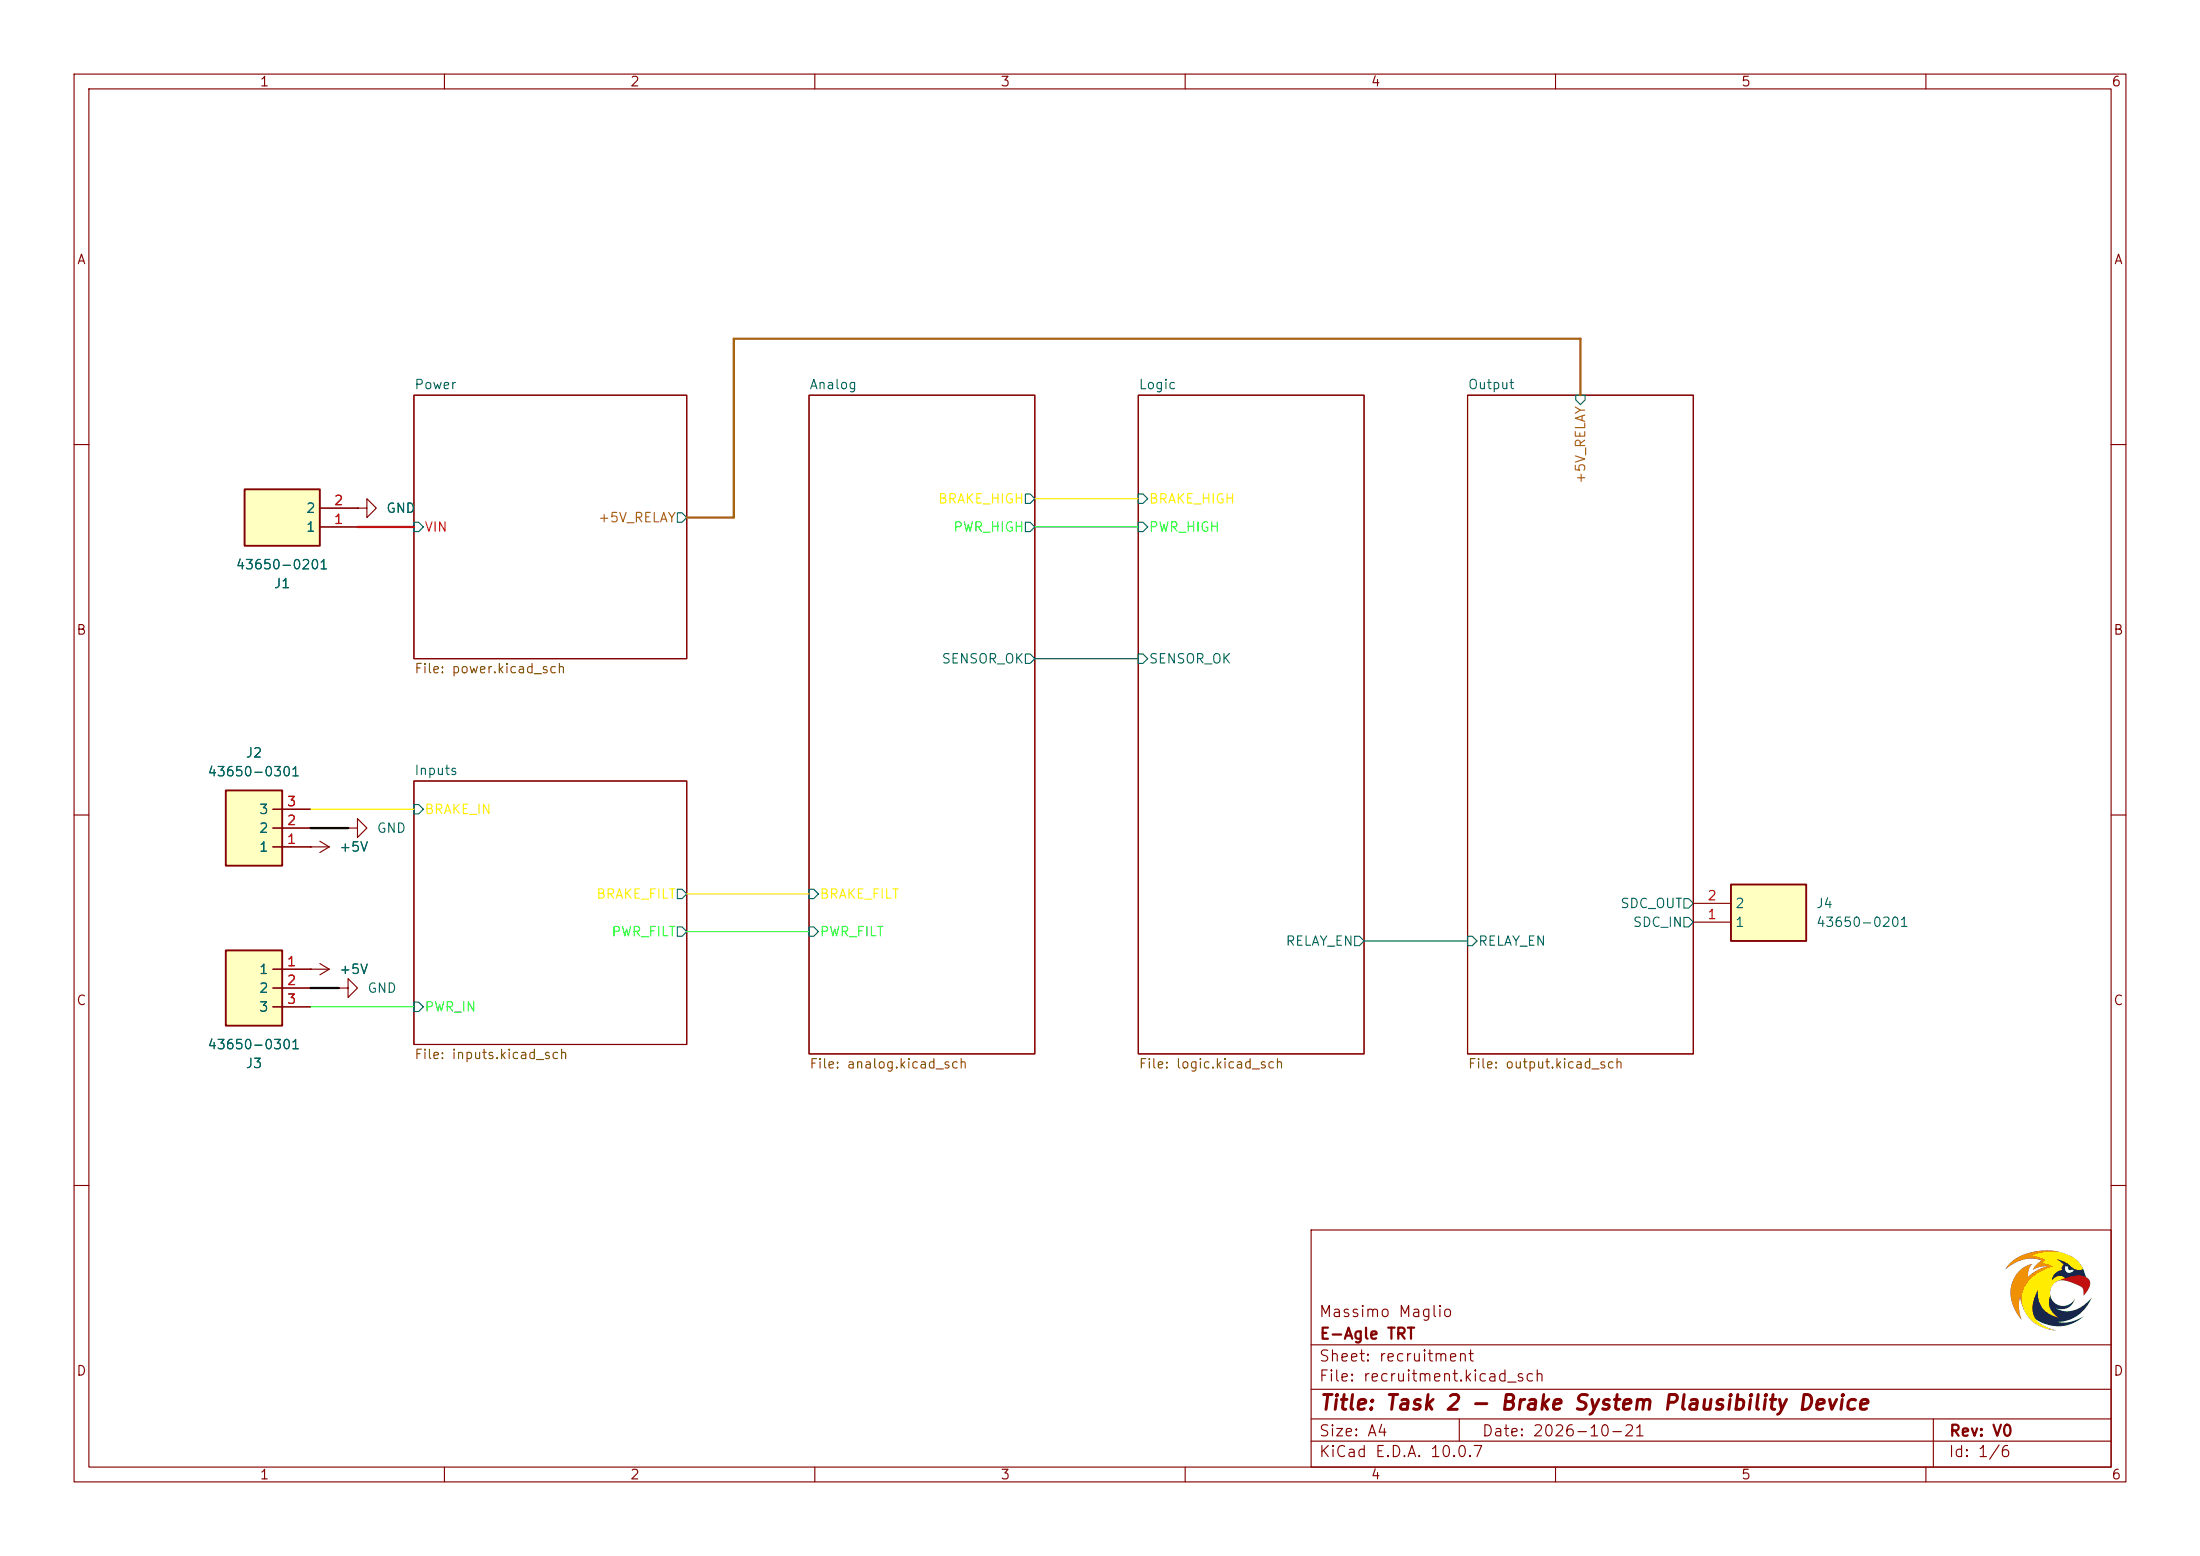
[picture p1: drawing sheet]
(kicad_sch
 (version 20260306)
 (generator "eeschema")
 (generator_version "10.0")
 (paper "A4")
 (title_block
  (title "Task 2 - Brake System Plausibility Device")
  (date "2026-10-21")
  (rev "V0")
  (company "E-Agle TRT")
  (comment 1 "Massimo Maglio"))
 (lib_symbols
  (symbol "43650-0301_1" (exclude_from_sim no) (in_bom yes) (on_board yes)
   (in_pos_files yes)
   (duplicate_pin_numbers_are_jumpers no)
   (property "Reference" "J2" (at 20.32 -1.27 90) (show_name no) (do_not_autoplace no) (effects (font (size 1.27 1.27))))
   (property "Value" "43650-0301" (at 17.78 -1.27 90) (show_name no) (do_not_autoplace no) (effects (font (size 1.27 1.27))))
   (property "Footprint" "43650-03YY" (at 16.51 -94.92 0) (show_name no) (do_not_autoplace no) (hide yes) (effects (font (size 1.27 1.27)) (justify left top)))
   (property "Datasheet" "https://www.molex.com/pdm_docs/sd/436500200_sd.pdf" (at 16.51 -194.92 0) (show_name no) (do_not_autoplace no) (hide yes) (effects (font (size 1.27 1.27)) (justify left top)))
   (property "Description" "Micro-Fit 3.0 Right-Angle Header, 3.00mm Pitch, Single Row, 3 Circuits, with Snap-in Plastic Peg PCB Lock, Glow-Wire Capable, Black" (at 0 0 0) (show_name no) (do_not_autoplace no) (hide yes) (effects (font (size 1.27 1.27))))
   (property "Height" "9.9" (at 16.51 -394.92 0) (show_name no) (do_not_autoplace no) (hide yes) (effects (font (size 1.27 1.27)) (justify left top)))
   (property "Mouser Part Number" "538-43650-0301" (at 16.51 -494.92 0) (show_name no) (do_not_autoplace no) (hide yes) (effects (font (size 1.27 1.27)) (justify left top)))
   (property "Mouser Price/Stock" "https://www.mouser.co.uk/ProductDetail/Molex/43650-0301?qs=g09wx6CSrvwrZKNaCFqM9g%3D%3D" (at 16.51 -594.92 0) (show_name no) (do_not_autoplace no) (hide yes) (effects (font (size 1.27 1.27)) (justify left top)))
   (property "Manufacturer_Name" "Molex" (at 16.51 -694.92 0) (show_name no) (do_not_autoplace no) (hide yes) (effects (font (size 1.27 1.27)) (justify left top)))
   (property "Manufacturer_Part_Number" "43650-0301" (at 16.51 -794.92 0) (show_name no) (do_not_autoplace no) (hide yes) (effects (font (size 1.27 1.27)) (justify left top)))
   (symbol "43650-0301_1_1_1"
    (rectangle (start 5.08 2.54) (end 15.24 -5.08) (stroke (width 0.254) (type default)) (fill (type background)))
    (pin passive line (at 7.62 -8.89 90) (length 5.08) (name "1" (effects (font (size 1.27 1.27)))) (number "1" (effects (font (size 1.27 1.27)))))
    (pin passive line (at 10.16 -8.89 90) (length 5.08) (name "2" (effects (font (size 1.27 1.27)))) (number "2" (effects (font (size 1.27 1.27)))))
    (pin passive line (at 12.7 -8.89 90) (length 5.08) (name "3" (effects (font (size 1.27 1.27)))) (number "3" (effects (font (size 1.27 1.27))))))
   (embedded_fonts no))
  (symbol "43650-0301_2" (exclude_from_sim no) (in_bom yes) (on_board yes)
   (in_pos_files yes)
   (duplicate_pin_numbers_are_jumpers no)
   (property "Reference" "J2" (at 20.32 -1.27 90) (show_name no) (do_not_autoplace no) (effects (font (size 1.27 1.27))))
   (property "Value" "43650-0301" (at 17.78 -1.27 90) (show_name no) (do_not_autoplace no) (effects (font (size 1.27 1.27))))
   (property "Footprint" "43650-03YY" (at 16.51 -94.92 0) (show_name no) (do_not_autoplace no) (hide yes) (effects (font (size 1.27 1.27)) (justify left top)))
   (property "Datasheet" "https://www.molex.com/pdm_docs/sd/436500200_sd.pdf" (at 16.51 -194.92 0) (show_name no) (do_not_autoplace no) (hide yes) (effects (font (size 1.27 1.27)) (justify left top)))
   (property "Description" "Micro-Fit 3.0 Right-Angle Header, 3.00mm Pitch, Single Row, 3 Circuits, with Snap-in Plastic Peg PCB Lock, Glow-Wire Capable, Black" (at 0 0 0) (show_name no) (do_not_autoplace no) (hide yes) (effects (font (size 1.27 1.27))))
   (property "Height" "9.9" (at 16.51 -394.92 0) (show_name no) (do_not_autoplace no) (hide yes) (effects (font (size 1.27 1.27)) (justify left top)))
   (property "Mouser Part Number" "538-43650-0301" (at 16.51 -494.92 0) (show_name no) (do_not_autoplace no) (hide yes) (effects (font (size 1.27 1.27)) (justify left top)))
   (property "Mouser Price/Stock" "https://www.mouser.co.uk/ProductDetail/Molex/43650-0301?qs=g09wx6CSrvwrZKNaCFqM9g%3D%3D" (at 16.51 -594.92 0) (show_name no) (do_not_autoplace no) (hide yes) (effects (font (size 1.27 1.27)) (justify left top)))
   (property "Manufacturer_Name" "Molex" (at 16.51 -694.92 0) (show_name no) (do_not_autoplace no) (hide yes) (effects (font (size 1.27 1.27)) (justify left top)))
   (property "Manufacturer_Part_Number" "43650-0301" (at 16.51 -794.92 0) (show_name no) (do_not_autoplace no) (hide yes) (effects (font (size 1.27 1.27)) (justify left top)))
   (symbol "43650-0301_2_1_1"
    (rectangle (start 5.08 2.54) (end 15.24 -5.08) (stroke (width 0.254) (type default)) (fill (type background)))
    (pin passive line (at 7.62 -8.89 90) (length 5.08) (name "1" (effects (font (size 1.27 1.27)))) (number "1" (effects (font (size 1.27 1.27)))))
    (pin passive line (at 10.16 -8.89 90) (length 5.08) (name "2" (effects (font (size 1.27 1.27)))) (number "2" (effects (font (size 1.27 1.27)))))
    (pin passive line (at 12.7 -8.89 90) (length 5.08) (name "3" (effects (font (size 1.27 1.27)))) (number "3" (effects (font (size 1.27 1.27))))))
   (embedded_fonts no))
  (symbol "SamacSys:43650-0201" (exclude_from_sim no) (in_bom yes) (on_board yes)
   (in_pos_files yes)
   (duplicate_pin_numbers_are_jumpers no)
   (property "Reference" "J" (at 16.51 7.62 0) (show_name no) (do_not_autoplace no) (effects (font (size 1.27 1.27)) (justify left top)))
   (property "Value" "43650-0201" (at 16.51 5.08 0) (show_name no) (do_not_autoplace no) (effects (font (size 1.27 1.27)) (justify left top)))
   (property "Footprint" "43650-02(00,01,02)" (at 16.51 -94.92 0) (show_name no) (do_not_autoplace no) (hide yes) (effects (font (size 1.27 1.27)) (justify left top)))
   (property "Datasheet" "https://www.molex.com/pdm_docs/sd/436500200_sd.pdf" (at 16.51 -194.92 0) (show_name no) (do_not_autoplace no) (hide yes) (effects (font (size 1.27 1.27)) (justify left top)))
   (property "Description" "Micro-Fit 3.0 Right-Angle Header, 3.00mm Pitch, Single Row, 2 Circuits, with Snap-in Plastic Peg PCB Lock, Glow-Wire Capable, Black" (at 0 0 0) (show_name no) (do_not_autoplace no) (hide yes) (effects (font (size 1.27 1.27))))
   (property "Height" "5.57" (at 16.51 -394.92 0) (show_name no) (do_not_autoplace no) (hide yes) (effects (font (size 1.27 1.27)) (justify left top)))
   (property "Mouser Part Number" "538-43650-0201" (at 16.51 -494.92 0) (show_name no) (do_not_autoplace no) (hide yes) (effects (font (size 1.27 1.27)) (justify left top)))
   (property "Mouser Price/Stock" "https://www.mouser.co.uk/ProductDetail/Molex/43650-0201?qs=HlEFOAM0q6XDqOKWr68Eiw%3D%3D" (at 16.51 -594.92 0) (show_name no) (do_not_autoplace no) (hide yes) (effects (font (size 1.27 1.27)) (justify left top)))
   (property "Manufacturer_Name" "Molex" (at 16.51 -694.92 0) (show_name no) (do_not_autoplace no) (hide yes) (effects (font (size 1.27 1.27)) (justify left top)))
   (property "Manufacturer_Part_Number" "43650-0201" (at 16.51 -794.92 0) (show_name no) (do_not_autoplace no) (hide yes) (effects (font (size 1.27 1.27)) (justify left top)))
   (symbol "43650-0201_1_1"
    (rectangle (start 5.08 2.54) (end 15.24 -5.08) (stroke (width 0.254) (type default)) (fill (type background)))
    (pin passive line (at 0 -2.54 0) (length 5.08) (name "1" (effects (font (size 1.27 1.27)))) (number "1" (effects (font (size 1.27 1.27)))))
    (pin passive line (at 0 0 0) (length 5.08) (name "2" (effects (font (size 1.27 1.27)))) (number "2" (effects (font (size 1.27 1.27))))))
   (embedded_fonts no))
  (symbol "power:+5V"
   (power global)
   (pin_numbers (hide yes))
   (pin_names
    (offset 0) (hide yes)) (exclude_from_sim no) (in_bom yes) (on_board yes)
   (in_pos_files yes)
   (duplicate_pin_numbers_are_jumpers no)
   (property "Reference" "#PWR" (at 0 -3.81 0) (show_name no) (do_not_autoplace no) (hide yes) (effects (font (size 1.27 1.27))))
   (property "Value" "+5V" (at 0 3.556 0) (show_name no) (do_not_autoplace no) (effects (font (size 1.27 1.27))))
   (property "Footprint" "" (at 0 0 0) (show_name no) (do_not_autoplace no) (hide yes) (effects (font (size 1.27 1.27))))
   (property "Datasheet" "" (at 0 0 0) (show_name no) (do_not_autoplace no) (hide yes) (effects (font (size 1.27 1.27))))
   (property "Description" "Power symbol creates a global label with name \"+5V\"" (at 0 0 0) (show_name no) (do_not_autoplace no) (hide yes) (effects (font (size 1.27 1.27))))
   (symbol "+5V_0_1"
    (polyline (pts (xy -0.762 1.27) (xy 0 2.54)) (stroke (width 0) (type default)) (fill (type none)))
    (polyline (pts (xy 0 2.54) (xy 0.762 1.27)) (stroke (width 0) (type default)) (fill (type none)))
    (polyline (pts (xy 0 0) (xy 0 2.54)) (stroke (width 0) (type default)) (fill (type none))))
   (symbol "+5V_1_1"
    (pin power_in line (at 0 0 90) (length 0) (name "" (effects (font (size 1.27 1.27)))) (number "1" (effects (font (size 1.27 1.27))))))
   (embedded_fonts no))
  (symbol "power:GND"
   (power global)
   (pin_numbers (hide yes))
   (pin_names
    (offset 0) (hide yes)) (exclude_from_sim no) (in_bom yes) (on_board yes)
   (in_pos_files yes)
   (duplicate_pin_numbers_are_jumpers no)
   (property "Reference" "#PWR" (at 0 -6.35 0) (show_name no) (do_not_autoplace no) (hide yes) (effects (font (size 1.27 1.27))))
   (property "Value" "GND" (at 0 -3.81 0) (show_name no) (do_not_autoplace no) (effects (font (size 1.27 1.27))))
   (property "Footprint" "" (at 0 0 0) (show_name no) (do_not_autoplace no) (hide yes) (effects (font (size 1.27 1.27))))
   (property "Datasheet" "" (at 0 0 0) (show_name no) (do_not_autoplace no) (hide yes) (effects (font (size 1.27 1.27))))
   (property "Description" "Power symbol creates a global label with name \"GND\" , ground" (at 0 0 0) (show_name no) (do_not_autoplace no) (hide yes) (effects (font (size 1.27 1.27))))
   (symbol "GND_0_1"
    (polyline (pts (xy 0 0) (xy 0 -1.27) (xy 1.27 -1.27) (xy 0 -2.54) (xy -1.27 -1.27) (xy 0 -1.27)) (stroke (width 0) (type default)) (fill (type none))))
   (symbol "GND_1_1"
    (pin power_in line (at 0 0 270) (length 0) (name "" (effects (font (size 1.27 1.27)))) (number "1" (effects (font (size 1.27 1.27))))))
   (embedded_fonts no)))
 (wire
  (pts (xy 41.91 109.22) (xy 55.88 109.22))
  (stroke (width 0) (type default)))
 (wire
  (pts (xy 48.26 71.12) (xy 55.88 71.12))
  (stroke (width 0) (type default)))
 (wire
  (pts (xy 92.71 69.85) (xy 99.06 69.85))
  (stroke (width 0) (type default)))
 (wire
  (pts (xy 139.7 88.9) (xy 153.67 88.9))
  (stroke (width 0) (type default)))
 (wire
  (pts (xy 139.7 71.12) (xy 153.67 71.12))
  (stroke (width 0) (type default)))
 (wire
  (pts (xy 41.91 111.76) (xy 46.99 111.76))
  (stroke (width 0) (type default)))
 (wire
  (pts (xy 213.36 45.72) (xy 213.36 53.34))
  (stroke (width 0) (type default)))
 (wire
  (pts (xy 92.71 120.65) (xy 109.22 120.65))
  (stroke (width 0) (type default)))
 (wire
  (pts (xy 99.06 69.85) (xy 99.06 45.72))
  (stroke (width 0) (type default)))
 (wire
  (pts (xy 41.91 135.89) (xy 55.88 135.89))
  (stroke (width 0) (type default)))
 (wire
  (pts (xy 184.15 127) (xy 198.12 127))
  (stroke (width 0) (type default)))
 (wire
  (pts (xy 92.71 125.73) (xy 109.22 125.73))
  (stroke (width 0) (type default)))
 (wire
  (pts (xy 99.06 45.72) (xy 213.36 45.72))
  (stroke (width 0) (type default)))
 (wire
  (pts (xy 139.7 67.31) (xy 153.67 67.31))
  (stroke (width 0) (type default)))
 (wire
  (pts (xy 41.91 133.35) (xy 45.72 133.35))
  (stroke (width 0) (type default)))
 (symbol
  (lib_id "power:+5V")
  (at 41.91 130.81 270)
  (unit 1)
  (body_style 1)
  (exclude_from_sim no)
  (in_bom yes)
  (on_board yes)
  (in_pos_files yes)
  (dnp no)
  (fields_autoplaced yes)
  (property "Reference" "#PWR067" (at 38.1 130.81 0) (hide yes) (show_name no) (do_not_autoplace no) (effects (font (size 1.27 1.27))))
  (property "Value" "+5V" (at 45.72 130.8099 90) (show_name no) (do_not_autoplace no) (effects (font (size 1.27 1.27)) (justify left)))
  (property "Footprint" "" (at 41.91 130.81 0) (hide yes) (show_name no) (do_not_autoplace no) (effects (font (size 1.27 1.27))))
  (property "Datasheet" "" (at 41.91 130.81 0) (hide yes) (show_name no) (do_not_autoplace no) (effects (font (size 1.27 1.27))))
  (property "Description" "Power symbol creates a global label with name \"+5V\"" (at 41.91 130.81 0) (hide yes) (show_name no) (do_not_autoplace no) (effects (font (size 1.27 1.27))))
  (pin "1"))
 (symbol
  (lib_id "power:GND")
  (at 45.72 133.35 90)
  (unit 1)
  (body_style 1)
  (exclude_from_sim no)
  (in_bom yes)
  (on_board yes)
  (in_pos_files yes)
  (dnp no)
  (fields_autoplaced yes)
  (property "Reference" "#PWR03" (at 52.07 133.35 0) (hide yes) (show_name no) (do_not_autoplace no) (effects (font (size 1.27 1.27))))
  (property "Value" "GND" (at 49.53 133.3499 90) (show_name no) (do_not_autoplace no) (effects (font (size 1.27 1.27)) (justify right)))
  (property "Footprint" "" (at 45.72 133.35 0) (hide yes) (show_name no) (do_not_autoplace no) (effects (font (size 1.27 1.27))))
  (property "Datasheet" "" (at 45.72 133.35 0) (hide yes) (show_name no) (do_not_autoplace no) (effects (font (size 1.27 1.27))))
  (property "Description" "Power symbol creates a global label with name \"GND\" , ground" (at 45.72 133.35 0) (hide yes) (show_name no) (do_not_autoplace no) (effects (font (size 1.27 1.27))))
  (pin "1"))
 (symbol
  (lib_id "power:GND")
  (at 48.26 68.58 90)
  (unit 1)
  (body_style 1)
  (exclude_from_sim no)
  (in_bom yes)
  (on_board yes)
  (in_pos_files yes)
  (dnp no)
  (fields_autoplaced yes)
  (property "Reference" "#PWR01" (at 54.61 68.58 0) (hide yes) (show_name no) (do_not_autoplace no) (effects (font (size 1.27 1.27))))
  (property "Value" "GND" (at 52.07 68.5799 90) (show_name no) (do_not_autoplace no) (effects (font (size 1.27 1.27)) (justify right)))
  (property "Footprint" "" (at 48.26 68.58 0) (hide yes) (show_name no) (do_not_autoplace no) (effects (font (size 1.27 1.27))))
  (property "Datasheet" "" (at 48.26 68.58 0) (hide yes) (show_name no) (do_not_autoplace no) (effects (font (size 1.27 1.27))))
  (property "Description" "Power symbol creates a global label with name \"GND\" , ground" (at 48.26 68.58 0) (hide yes) (show_name no) (do_not_autoplace no) (effects (font (size 1.27 1.27))))
  (pin "1"))
 (symbol
  (lib_name "43650-0301_1")
  (lib_id "SamacSys:43650-0301")
  (at 33.02 121.92 90)
  (unit 1)
  (body_style 1)
  (exclude_from_sim no)
  (in_bom yes)
  (on_board yes)
  (in_pos_files yes)
  (dnp no)
  (fields_autoplaced yes)
  (property "Reference" "J2" (at 34.29 101.6 90) (show_name no) (do_not_autoplace no) (effects (font (size 1.27 1.27))))
  (property "Value" "43650-0301" (at 34.29 104.14 90) (show_name no) (do_not_autoplace no) (effects (font (size 1.27 1.27))))
  (property "Footprint" "43650-03YY" (at 127.94 105.41 0) (hide yes) (show_name no) (do_not_autoplace no) (effects (font (size 1.27 1.27)) (justify left top)))
  (property "Datasheet" "https://www.molex.com/pdm_docs/sd/436500200_sd.pdf" (at 227.94 105.41 0) (hide yes) (show_name no) (do_not_autoplace no) (effects (font (size 1.27 1.27)) (justify left top)))
  (property "Description" "Micro-Fit 3.0 Right-Angle Header, 3.00mm Pitch, Single Row, 3 Circuits, with Snap-in Plastic Peg PCB Lock, Glow-Wire Capable, Black" (at 33.02 121.92 0) (hide yes) (show_name no) (do_not_autoplace no) (effects (font (size 1.27 1.27))))
  (property "Height" "9.9" (at 427.94 105.41 0) (hide yes) (show_name no) (do_not_autoplace no) (effects (font (size 1.27 1.27)) (justify left top)))
  (property "Mouser Part Number" "538-43650-0301" (at 527.94 105.41 0) (hide yes) (show_name no) (do_not_autoplace no) (effects (font (size 1.27 1.27)) (justify left top)))
  (property "Mouser Price/Stock" "https://www.mouser.co.uk/ProductDetail/Molex/43650-0301?qs=g09wx6CSrvwrZKNaCFqM9g%3D%3D" (at 627.94 105.41 0) (hide yes) (show_name no) (do_not_autoplace no) (effects (font (size 1.27 1.27)) (justify left top)))
  (property "Manufacturer_Name" "Molex" (at 727.94 105.41 0) (hide yes) (show_name no) (do_not_autoplace no) (effects (font (size 1.27 1.27)) (justify left top)))
  (property "Manufacturer_Part_Number" "43650-0301" (at 827.94 105.41 0) (hide yes) (show_name no) (do_not_autoplace no) (effects (font (size 1.27 1.27)) (justify left top)))
  (pin "1")
  (pin "3")
  (pin "2"))
 (symbol
  (lib_name "43650-0301_2")
  (lib_id "SamacSys:43650-0301")
  (at 33.02 123.19 90)
  (mirror x)
  (unit 1)
  (body_style 1)
  (exclude_from_sim no)
  (in_bom yes)
  (on_board yes)
  (in_pos_files yes)
  (dnp no)
  (property "Reference" "J3" (at 34.29 143.51 90) (show_name no) (do_not_autoplace no) (effects (font (size 1.27 1.27))))
  (property "Value" "43650-0301" (at 34.29 140.97 90) (show_name no) (do_not_autoplace no) (effects (font (size 1.27 1.27))))
  (property "Footprint" "43650-03YY" (at 127.94 139.7 0) (hide yes) (show_name no) (do_not_autoplace no) (effects (font (size 1.27 1.27)) (justify left top)))
  (property "Datasheet" "https://www.molex.com/pdm_docs/sd/436500200_sd.pdf" (at 227.94 139.7 0) (hide yes) (show_name no) (do_not_autoplace no) (effects (font (size 1.27 1.27)) (justify left top)))
  (property "Description" "Micro-Fit 3.0 Right-Angle Header, 3.00mm Pitch, Single Row, 3 Circuits, with Snap-in Plastic Peg PCB Lock, Glow-Wire Capable, Black" (at 33.02 123.19 0) (hide yes) (show_name no) (do_not_autoplace no) (effects (font (size 1.27 1.27))))
  (property "Height" "9.9" (at 427.94 139.7 0) (hide yes) (show_name no) (do_not_autoplace no) (effects (font (size 1.27 1.27)) (justify left top)))
  (property "Mouser Part Number" "538-43650-0301" (at 527.94 139.7 0) (hide yes) (show_name no) (do_not_autoplace no) (effects (font (size 1.27 1.27)) (justify left top)))
  (property "Mouser Price/Stock" "https://www.mouser.co.uk/ProductDetail/Molex/43650-0301?qs=g09wx6CSrvwrZKNaCFqM9g%3D%3D" (at 627.94 139.7 0) (hide yes) (show_name no) (do_not_autoplace no) (effects (font (size 1.27 1.27)) (justify left top)))
  (property "Manufacturer_Name" "Molex" (at 727.94 139.7 0) (hide yes) (show_name no) (do_not_autoplace no) (effects (font (size 1.27 1.27)) (justify left top)))
  (property "Manufacturer_Part_Number" "43650-0301" (at 827.94 139.7 0) (hide yes) (show_name no) (do_not_autoplace no) (effects (font (size 1.27 1.27)) (justify left top)))
  (pin "1")
  (pin "3")
  (pin "2"))
 (symbol
  (lib_id "SamacSys:43650-0201")
  (at 228.6 121.92 0)
  (unit 1)
  (body_style 1)
  (exclude_from_sim no)
  (in_bom yes)
  (on_board yes)
  (in_pos_files yes)
  (dnp no)
  (fields_autoplaced yes)
  (property "Reference" "J4" (at 245.11 121.9199 0) (show_name no) (do_not_autoplace no) (effects (font (size 1.27 1.27)) (justify left)))
  (property "Value" "43650-0201" (at 245.11 124.4599 0) (show_name no) (do_not_autoplace no) (effects (font (size 1.27 1.27)) (justify left)))
  (property "Footprint" "43650-02(00,01,02)" (at 245.11 216.84 0) (hide yes) (show_name no) (do_not_autoplace no) (effects (font (size 1.27 1.27)) (justify left top)))
  (property "Datasheet" "https://www.molex.com/pdm_docs/sd/436500200_sd.pdf" (at 245.11 316.84 0) (hide yes) (show_name no) (do_not_autoplace no) (effects (font (size 1.27 1.27)) (justify left top)))
  (property "Description" "Micro-Fit 3.0 Right-Angle Header, 3.00mm Pitch, Single Row, 2 Circuits, with Snap-in Plastic Peg PCB Lock, Glow-Wire Capable, Black" (at 228.6 121.92 0) (hide yes) (show_name no) (do_not_autoplace no) (effects (font (size 1.27 1.27))))
  (property "Height" "5.57" (at 245.11 516.84 0) (hide yes) (show_name no) (do_not_autoplace no) (effects (font (size 1.27 1.27)) (justify left top)))
  (property "Mouser Part Number" "538-43650-0201" (at 245.11 616.84 0) (hide yes) (show_name no) (do_not_autoplace no) (effects (font (size 1.27 1.27)) (justify left top)))
  (property "Mouser Price/Stock" "https://www.mouser.co.uk/ProductDetail/Molex/43650-0201?qs=HlEFOAM0q6XDqOKWr68Eiw%3D%3D" (at 245.11 716.84 0) (hide yes) (show_name no) (do_not_autoplace no) (effects (font (size 1.27 1.27)) (justify left top)))
  (property "Manufacturer_Name" "Molex" (at 245.11 816.84 0) (hide yes) (show_name no) (do_not_autoplace no) (effects (font (size 1.27 1.27)) (justify left top)))
  (property "Manufacturer_Part_Number" "43650-0201" (at 245.11 916.84 0) (hide yes) (show_name no) (do_not_autoplace no) (effects (font (size 1.27 1.27)) (justify left top)))
  (pin "1")
  (pin "2"))
 (symbol
  (lib_id "power:+5V")
  (at 41.91 114.3 270)
  (unit 1)
  (body_style 1)
  (exclude_from_sim no)
  (in_bom yes)
  (on_board yes)
  (in_pos_files yes)
  (dnp no)
  (fields_autoplaced yes)
  (property "Reference" "#PWR066" (at 38.1 114.3 0) (hide yes) (show_name no) (do_not_autoplace no) (effects (font (size 1.27 1.27))))
  (property "Value" "+5V" (at 45.72 114.2999 90) (show_name no) (do_not_autoplace no) (effects (font (size 1.27 1.27)) (justify left)))
  (property "Footprint" "" (at 41.91 114.3 0) (hide yes) (show_name no) (do_not_autoplace no) (effects (font (size 1.27 1.27))))
  (property "Datasheet" "" (at 41.91 114.3 0) (hide yes) (show_name no) (do_not_autoplace no) (effects (font (size 1.27 1.27))))
  (property "Description" "Power symbol creates a global label with name \"+5V\"" (at 41.91 114.3 0) (hide yes) (show_name no) (do_not_autoplace no) (effects (font (size 1.27 1.27))))
  (pin "1"))
 (symbol
  (lib_id "SamacSys:43650-0201")
  (at 48.26 68.58 0)
  (mirror y)
  (unit 1)
  (body_style 1)
  (exclude_from_sim no)
  (in_bom yes)
  (on_board yes)
  (in_pos_files yes)
  (dnp no)
  (property "Reference" "J1" (at 38.1 78.74 0) (show_name no) (do_not_autoplace no) (effects (font (size 1.27 1.27))))
  (property "Value" "43650-0201" (at 38.1 76.2 0) (show_name no) (do_not_autoplace no) (effects (font (size 1.27 1.27))))
  (property "Footprint" "43650-02(00,01,02)" (at 31.75 163.5 0) (hide yes) (show_name no) (do_not_autoplace no) (effects (font (size 1.27 1.27)) (justify left top)))
  (property "Datasheet" "https://www.molex.com/pdm_docs/sd/436500200_sd.pdf" (at 31.75 263.5 0) (hide yes) (show_name no) (do_not_autoplace no) (effects (font (size 1.27 1.27)) (justify left top)))
  (property "Description" "Micro-Fit 3.0 Right-Angle Header, 3.00mm Pitch, Single Row, 2 Circuits, with Snap-in Plastic Peg PCB Lock, Glow-Wire Capable, Black" (at 48.26 68.58 0) (hide yes) (show_name no) (do_not_autoplace no) (effects (font (size 1.27 1.27))))
  (property "Height" "5.57" (at 31.75 463.5 0) (hide yes) (show_name no) (do_not_autoplace no) (effects (font (size 1.27 1.27)) (justify left top)))
  (property "Mouser Part Number" "538-43650-0201" (at 31.75 563.5 0) (hide yes) (show_name no) (do_not_autoplace no) (effects (font (size 1.27 1.27)) (justify left top)))
  (property "Mouser Price/Stock" "https://www.mouser.co.uk/ProductDetail/Molex/43650-0201?qs=HlEFOAM0q6XDqOKWr68Eiw%3D%3D" (at 31.75 663.5 0) (hide yes) (show_name no) (do_not_autoplace no) (effects (font (size 1.27 1.27)) (justify left top)))
  (property "Manufacturer_Name" "Molex" (at 31.75 763.5 0) (hide yes) (show_name no) (do_not_autoplace no) (effects (font (size 1.27 1.27)) (justify left top)))
  (property "Manufacturer_Part_Number" "43650-0201" (at 31.75 863.5 0) (hide yes) (show_name no) (do_not_autoplace no) (effects (font (size 1.27 1.27)) (justify left top)))
  (pin "2")
  (pin "1"))
 (symbol
  (lib_id "power:GND")
  (at 46.99 111.76 90)
  (unit 1)
  (body_style 1)
  (exclude_from_sim no)
  (in_bom yes)
  (on_board yes)
  (in_pos_files yes)
  (dnp no)
  (fields_autoplaced yes)
  (property "Reference" "#PWR02" (at 53.34 111.76 0) (hide yes) (show_name no) (do_not_autoplace no) (effects (font (size 1.27 1.27))))
  (property "Value" "GND" (at 50.8 111.7599 90) (show_name no) (do_not_autoplace no) (effects (font (size 1.27 1.27)) (justify right)))
  (property "Footprint" "" (at 46.99 111.76 0) (hide yes) (show_name no) (do_not_autoplace no) (effects (font (size 1.27 1.27))))
  (property "Datasheet" "" (at 46.99 111.76 0) (hide yes) (show_name no) (do_not_autoplace no) (effects (font (size 1.27 1.27))))
  (property "Description" "Power symbol creates a global label with name \"GND\" , ground" (at 46.99 111.76 0) (hide yes) (show_name no) (do_not_autoplace no) (effects (font (size 1.27 1.27))))
  (pin "1"))
 (sheet
  (at 55.88 105.41)
  (size 36.83 35.56)
  (exclude_from_sim no)
  (in_bom yes)
  (on_board yes)
  (dnp no)
  (stroke (width 0.1524) (type solid))
  (fill (color 0 0 0 0))
  (property "Sheetname" "Inputs" (at 55.88 104.6984 0) (show_name no) (do_not_autoplace no) (effects (font (size 1.27 1.27)) (justify left bottom)))
  (property "Sheetfile" "inputs.kicad_sch" (at 55.88 141.5546 0) (show_name no) (do_not_autoplace no) (effects (font (size 1.27 1.27)) (justify left top)))
  (pin "BRAKE_IN" input (at 55.88 109.22 180) (effects (font (size 1.27 1.27)) (justify left)))
  (pin "PWR_IN" input (at 55.88 135.89 180) (effects (font (size 1.27 1.27)) (justify left)))
  (pin "BRAKE_FILT" output (at 92.71 120.65 0) (effects (font (size 1.27 1.27)) (justify right)))
  (pin "PWR_FILT" output (at 92.71 125.73 0) (effects (font (size 1.27 1.27)) (justify right))))
 (sheet
  (at 109.22 53.34)
  (size 30.48 88.9)
  (exclude_from_sim no)
  (in_bom yes)
  (on_board yes)
  (dnp no)
  (fields_autoplaced yes)
  (stroke (width 0.1524) (type solid))
  (fill (color 0 0 0 0))
  (property "Sheetname" "Analog" (at 109.22 52.6284 0) (show_name no) (do_not_autoplace no) (effects (font (size 1.27 1.27)) (justify left bottom)))
  (property "Sheetfile" "analog.kicad_sch" (at 109.22 142.8246 0) (show_name no) (do_not_autoplace no) (effects (font (size 1.27 1.27)) (justify left top)))
  (pin "BRAKE_FILT" input (at 109.22 120.65 180) (effects (font (size 1.27 1.27)) (justify left)))
  (pin "PWR_FILT" input (at 109.22 125.73 180) (effects (font (size 1.27 1.27)) (justify left)))
  (pin "BRAKE_HIGH" output (at 139.7 67.31 0) (effects (font (size 1.27 1.27)) (justify right)))
  (pin "PWR_HIGH" output (at 139.7 71.12 0) (effects (font (size 1.27 1.27)) (justify right)))
  (pin "SENSOR_OK" output (at 139.7 88.9 0) (effects (font (size 1.27 1.27)) (justify right))))
 (sheet
  (at 55.88 53.34)
  (size 36.83 35.56)
  (exclude_from_sim no)
  (in_bom yes)
  (on_board yes)
  (dnp no)
  (fields_autoplaced yes)
  (stroke (width 0.1524) (type solid))
  (fill (color 0 0 0 0))
  (property "Sheetname" "Power" (at 55.88 52.6284 0) (show_name no) (do_not_autoplace no) (effects (font (size 1.27 1.27)) (justify left bottom)))
  (property "Sheetfile" "power.kicad_sch" (at 55.88 89.4846 0) (show_name no) (do_not_autoplace no) (effects (font (size 1.27 1.27)) (justify left top)))
  (pin "VIN" input (at 55.88 71.12 180) (effects (font (size 1.27 1.27)) (justify left)))
  (pin "+5V_RELAY" output (at 92.71 69.85 0) (effects (font (size 1.27 1.27)) (justify right))))
 (sheet
  (at 153.67 53.34)
  (size 30.48 88.9)
  (exclude_from_sim no)
  (in_bom yes)
  (on_board yes)
  (dnp no)
  (fields_autoplaced yes)
  (stroke (width 0.1524) (type solid))
  (fill (color 0 0 0 0))
  (property "Sheetname" "Logic" (at 153.67 52.6284 0) (show_name no) (do_not_autoplace no) (effects (font (size 1.27 1.27)) (justify left bottom)))
  (property "Sheetfile" "logic.kicad_sch" (at 153.67 142.8246 0) (show_name no) (do_not_autoplace no) (effects (font (size 1.27 1.27)) (justify left top)))
  (pin "BRAKE_HIGH" input (at 153.67 67.31 180) (effects (font (size 1.27 1.27)) (justify left)))
  (pin "PWR_HIGH" input (at 153.67 71.12 180) (effects (font (size 1.27 1.27)) (justify left)))
  (pin "SENSOR_OK" input (at 153.67 88.9 180) (effects (font (size 1.27 1.27)) (justify left)))
  (pin "RELAY_EN" output (at 184.15 127 0) (effects (font (size 1.27 1.27)) (justify right))))
 (sheet
  (at 198.12 53.34)
  (size 30.48 88.9)
  (exclude_from_sim no)
  (in_bom yes)
  (on_board yes)
  (dnp no)
  (fields_autoplaced yes)
  (stroke (width 0.1524) (type solid))
  (fill (color 0 0 0 0))
  (property "Sheetname" "Output" (at 198.12 52.6284 0) (show_name no) (do_not_autoplace no) (effects (font (size 1.27 1.27)) (justify left bottom)))
  (property "Sheetfile" "output.kicad_sch" (at 198.12 142.8246 0) (show_name no) (do_not_autoplace no) (effects (font (size 1.27 1.27)) (justify left top)))
  (pin "RELAY_EN" input (at 198.12 127 180) (effects (font (size 1.27 1.27)) (justify left)))
  (pin "+5V_RELAY" input (at 213.36 53.34 90) (effects (font (size 1.27 1.27)) (justify right)))
  (pin "SDC_IN" output (at 228.6 124.46 0) (effects (font (size 1.27 1.27)) (justify right)))
  (pin "SDC_OUT" output (at 228.6 121.92 0) (effects (font (size 1.27 1.27)) (justify right))))
 (sheet_instances
  (path ""
   (page "1")))
 (embedded_fonts no))
